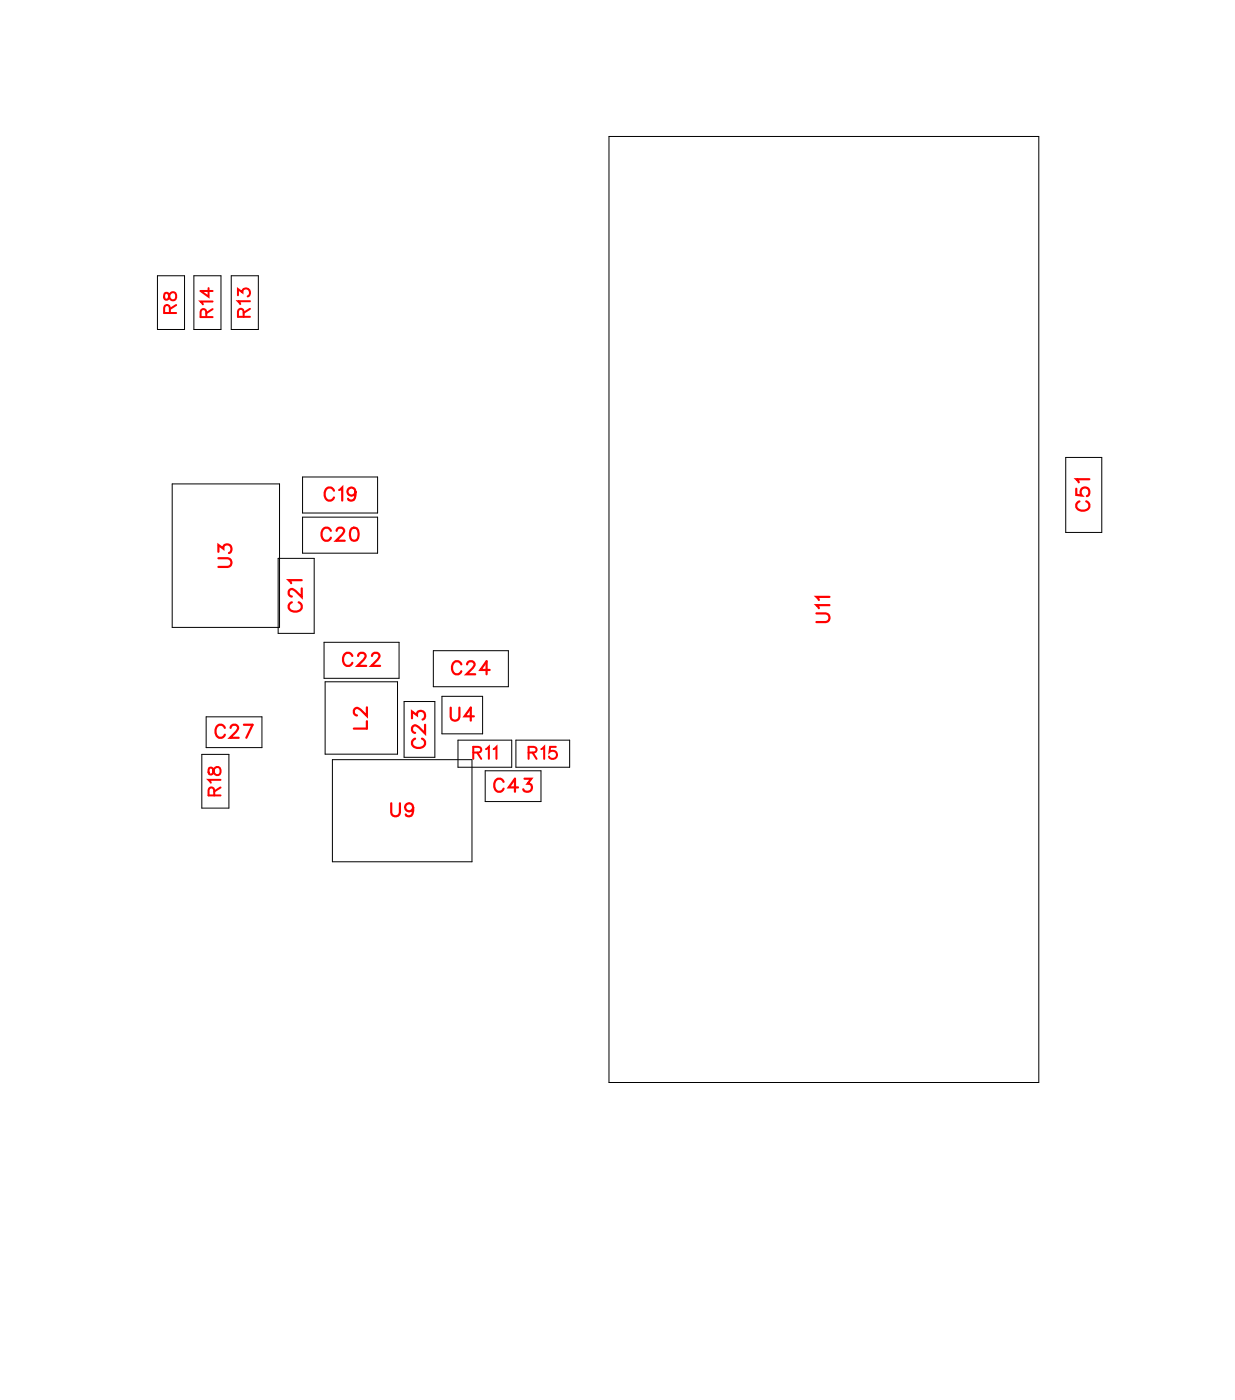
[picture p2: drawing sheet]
<svg xmlns="http://www.w3.org/2000/svg" width="67mm" height="76mm" viewBox="0 0 67 76" stroke-linecap="round" stroke-linejoin="round" font-family="sans-serif">
<g fill="none" stroke="#000" stroke-width=".05">
<path d="M8.6 15h1.4v2.9h-1.4zM10.5 15h1.5v2.9h-1.5zM12.6 15h1.4v2.9h-1.4zM33.1 7.4h23.4v51.5h-23.4zM9.4 26.3h5.8v7.8h-5.8zM11.2 39h3v1.7h-3zM15.1 30.4h2v4.1h-2zM16.5 25.9h4v2h-4zM16.5 28.1h4v2h-4zM17.6 34.9h4.1v2h-4.1zM17.7 37.1h3.9v3.9h-3.9zM22 38.2h1.6v3h-1.6z"/>
<path d="M23.6 35.4h4v2h-4zM24 37.9h2.2v2h-2.2zM58 24.9h1.9v4.1h-1.9zM11 41h1.4v3h-1.4zM18.1 41.3h7.6v5.6h-7.6zM24.9 40.3h2.9v1.4h-2.9zM26.4 41.9h3v1.7h-3zM28.1 40.3h2.9v1.4h-2.9z"/>
</g>
<g fill="none" stroke="#f00" stroke-width=".12">
<path d="M11.9 30.4h.5l.2 .2-.1 .2h-.6M11.9 30v-.4l.2 .2a.24 .24 0 0 1 .4-.1 .24 .24 0 0 1 0 .4M12.2 39.6a.26 .26 0 0 0-.3-.2 .26 .26 0 0 0-.2 .3v.2a.26 .26 0 0 0 .2 .2 .26 .26 0 0 0 .3-.1M12.5 39.6l.2-.2h.1l.1 .2-.1 .2-.3 .3h.5M13.3 39.4h.4l-.3 .7M15.9 32.8a.26 .26 0 0 0-.2 .3 .26 .26 0 0 0 .3 .2h.1a.26 .26 0 0 0 .3-.2 .26 .26 0 0 0-.2-.3M16.4 32v.5l-.3-.4-.3-.1-.1 .2v.1l.2 .1M16.4 31.6h-.7l.1 .1M18 28.9a.26 .26 0 0 0-.3-.2 .26 .26 0 0 0-.2 .3v.1a.26 .26 0 0 0 .2 .3 .26 .26 0 0 0 .3-.2M18.2 26.7a.26 .26 0 0 0-.3-.2 .26 .26 0 0 0-.2 .3v.2a.26 .26 0 0 0 .2 .2 .26 .26 0 0 0 .3-.1M18.3 28.9l.1-.2h.2l.1 .1-.1 .3-.3 .3h.4M18.4 26.7l.2-.2v.7"/>
<path d="M19.1 28.7h.1a.37 .37 0 0 1 .3 .4 .37 .37 0 0 1-.3 .3 .45 .45 0 0 1-.1-.7zM19.2 35.7a.26 .26 0 0 0-.3-.2 .26 .26 0 0 0-.2 .3v.2a.26 .26 0 0 0 .2 .2 .26 .26 0 0 0 .3-.1M19.3 26.8a.22 .22 0 0 1-.3 .1 .22 .22 0 0 1-.1-.3 .22 .22 0 0 1 .4 0v.2a.34 .34 0 0 1-.2 .4l-.2-.1M19.5 35.7l.1-.2h.1l.2 .1-.1 .3-.4 .3h.5M20 38.5v.4l-.4-.3-.2-.1-.2 .1v.2l.2 .1M20 39.2v.4h-.8M20.2 35.7l.2-.2h.1l.1 .1-.1 .3-.3 .3h.5M22.4 39.1v-.4l.3 .2a.24 .24 0 0 1 .4-.2 .24 .24 0 0 1-.1 .4M23.1 39.4v.5l-.3-.3-.3-.1-.1 .1v.1l.2 .2M24.5 38.5v.5l.2 .2 .2-.1 .1-.6M25.1 36.1a.26 .26 0 0 0-.3-.1 .26 .26 0 0 0-.2 .2v.2a.26 .26 0 0 0 .2 .3 .26 .26 0 0 0 .3-.2M25.4 36.1l.1-.1h.2l.1 .1-.1 .2-.3 .4h.4"/>
<path d="M25.8 39h-.5l.3-.5v.7M26.6 36.4h-.5l.4-.4v.7M44.4 33.4h.5l.2 .2-.1 .2h-.6M45.1 32.9h-.7l.1 .2M45.1 32.5h-.7l.1 .1M58.5 26.6v.3l.3 .1a.25 .25 0 0 1 0-.4 .25 .25 0 0 1 .4 0 .25 .25 0 0 1-.1 .4M58.7 27.3a.26 .26 0 0 0-.2 .3 .26 .26 0 0 0 .3 .2h.2a.26 .26 0 0 0 .2-.2 .26 .26 0 0 0-.1-.3M59.2 26.1h-.7l.2 .1M21.3 43.7v.5l.2 .2 .2-.1v-.6M22.5 43.9a.22 .22 0 0 1-.3 .2 .22 .22 0 0 1-.1-.3 .22 .22 0 0 1 .3 0l.1 .1a.34 .34 0 0 1-.3 .5l-.1-.1M22.6 40.2a.26 .26 0 0 0-.2 .3 .26 .26 0 0 0 .3 .2h.1a.26 .26 0 0 0 .3-.2 .26 .26 0 0 0-.2-.3M27.4 42.5a.26 .26 0 0 0-.3-.1 .26 .26 0 0 0-.2 .2v.2a.26 .26 0 0 0 .2 .3 .26 .26 0 0 0 .3-.2"/>
<path d="M28.2 42.8h-.5l.3-.4v.7M28.5 42.4h.4l-.2 .2a.24 .24 0 0 1 .2 .4 .24 .24 0 0 1-.4-.1"/>
</g>
<g fill="none" stroke="#f00" stroke-width=".11">
<path d="M9 16v.3h.1l.3-.4a.22 .22 0 0 1 .2 .2 .22 .22 0 0 1-.2 .2l-.3-.3zM9.2 17v-.3l-.2-.1-.1 .4h.7M9.6 16.6l-.4 .2M11.2 17.2v-.3l-.2-.1-.1 .4h.7M11.3 15.7v.4l-.4-.3h.7M11.6 16.4h-.7l.1 .2M11.6 16.8l-.4 .2M12.9 16.1v-.4l.3 .2a.22 .22 0 0 1 .3-.2 .22 .22 0 0 1 0 .4M13.3 17.2l-.1-.3-.2-.1-.1 .4h.7M13.6 16.4h-.7l.2 .1M13.6 16.8l-.3 .2M11.4 41.8v.3h.1l.3-.4a.22 .22 0 0 1 .2 .2 .22 .22 0 0 1-.2 .3l-.2-.4z"/>
<path d="M11.6 43.3v-.4h-.2l-.1 .4h.7M12 42.4h-.7l.2 .2M12 42.8l-.4 .3M25.7 40.9h.4v-.2l-.4-.1v.7M26 40.9l.2 .4M26.4 40.8l.2-.2v.7M26.8 40.8l.2-.2v.7M28.7 40.9h.4v-.2l-.4-.1v.7M29 40.9l.2 .4M29.4 40.8l.2-.2v.7M30.2 40.6h-.3v.3a.23 .23 0 0 1 .3 0 .23 .23 0 0 1 0 .3 .23 .23 0 0 1-.3 0"/>
</g>
<g font-size="1.2" fill="#fff">
<text x="17.4" y="29.7">C20</text>
<text x="17.6" y="27.5">C19</text>
<text x="59.5" y="27.8" transform="rotate(-90 59.5 27.8)">C51</text>
<text x="12.9" y="30.9" transform="rotate(-90 12.9 30.9)">U3</text>
<text x="16.7" y="33.3" transform="rotate(-90 16.7 33.3)">C21</text>
<text x="45.4" y="33.9" transform="rotate(-90 45.4 33.9)">U11</text>
<text x="11.7" y="40.4">C27</text>
<text x="18.6" y="36.5">C22</text>
<text x="20.2" y="39.7" transform="rotate(-90 20.2 39.7)">L2</text>
<text x="23.4" y="40.7" transform="rotate(-90 23.4 40.7)">C23</text>
<text x="24.5" y="39.5">U4</text>
<text x="24.5" y="37">C24</text>
<text x="21.2" y="44.7">U9</text>
<text x="26.8" y="43.4">C43</text>
</g>
<g font-size="1.1" fill="#fff">
<text x="9.9" y="17.1" transform="rotate(-90 9.9 17.1)">R8</text>
<text x="11.8" y="17.3" transform="rotate(-90 11.8 17.3)">R14</text>
<text x="13.9" y="17.3" transform="rotate(-90 13.9 17.3)">R13</text>
<text x="25.7" y="41.6">R11</text>
<text x="28.7" y="41.6">R15</text>
<text x="12.3" y="43.3" transform="rotate(-90 12.3 43.3)">R18</text>
</g>
</svg>
